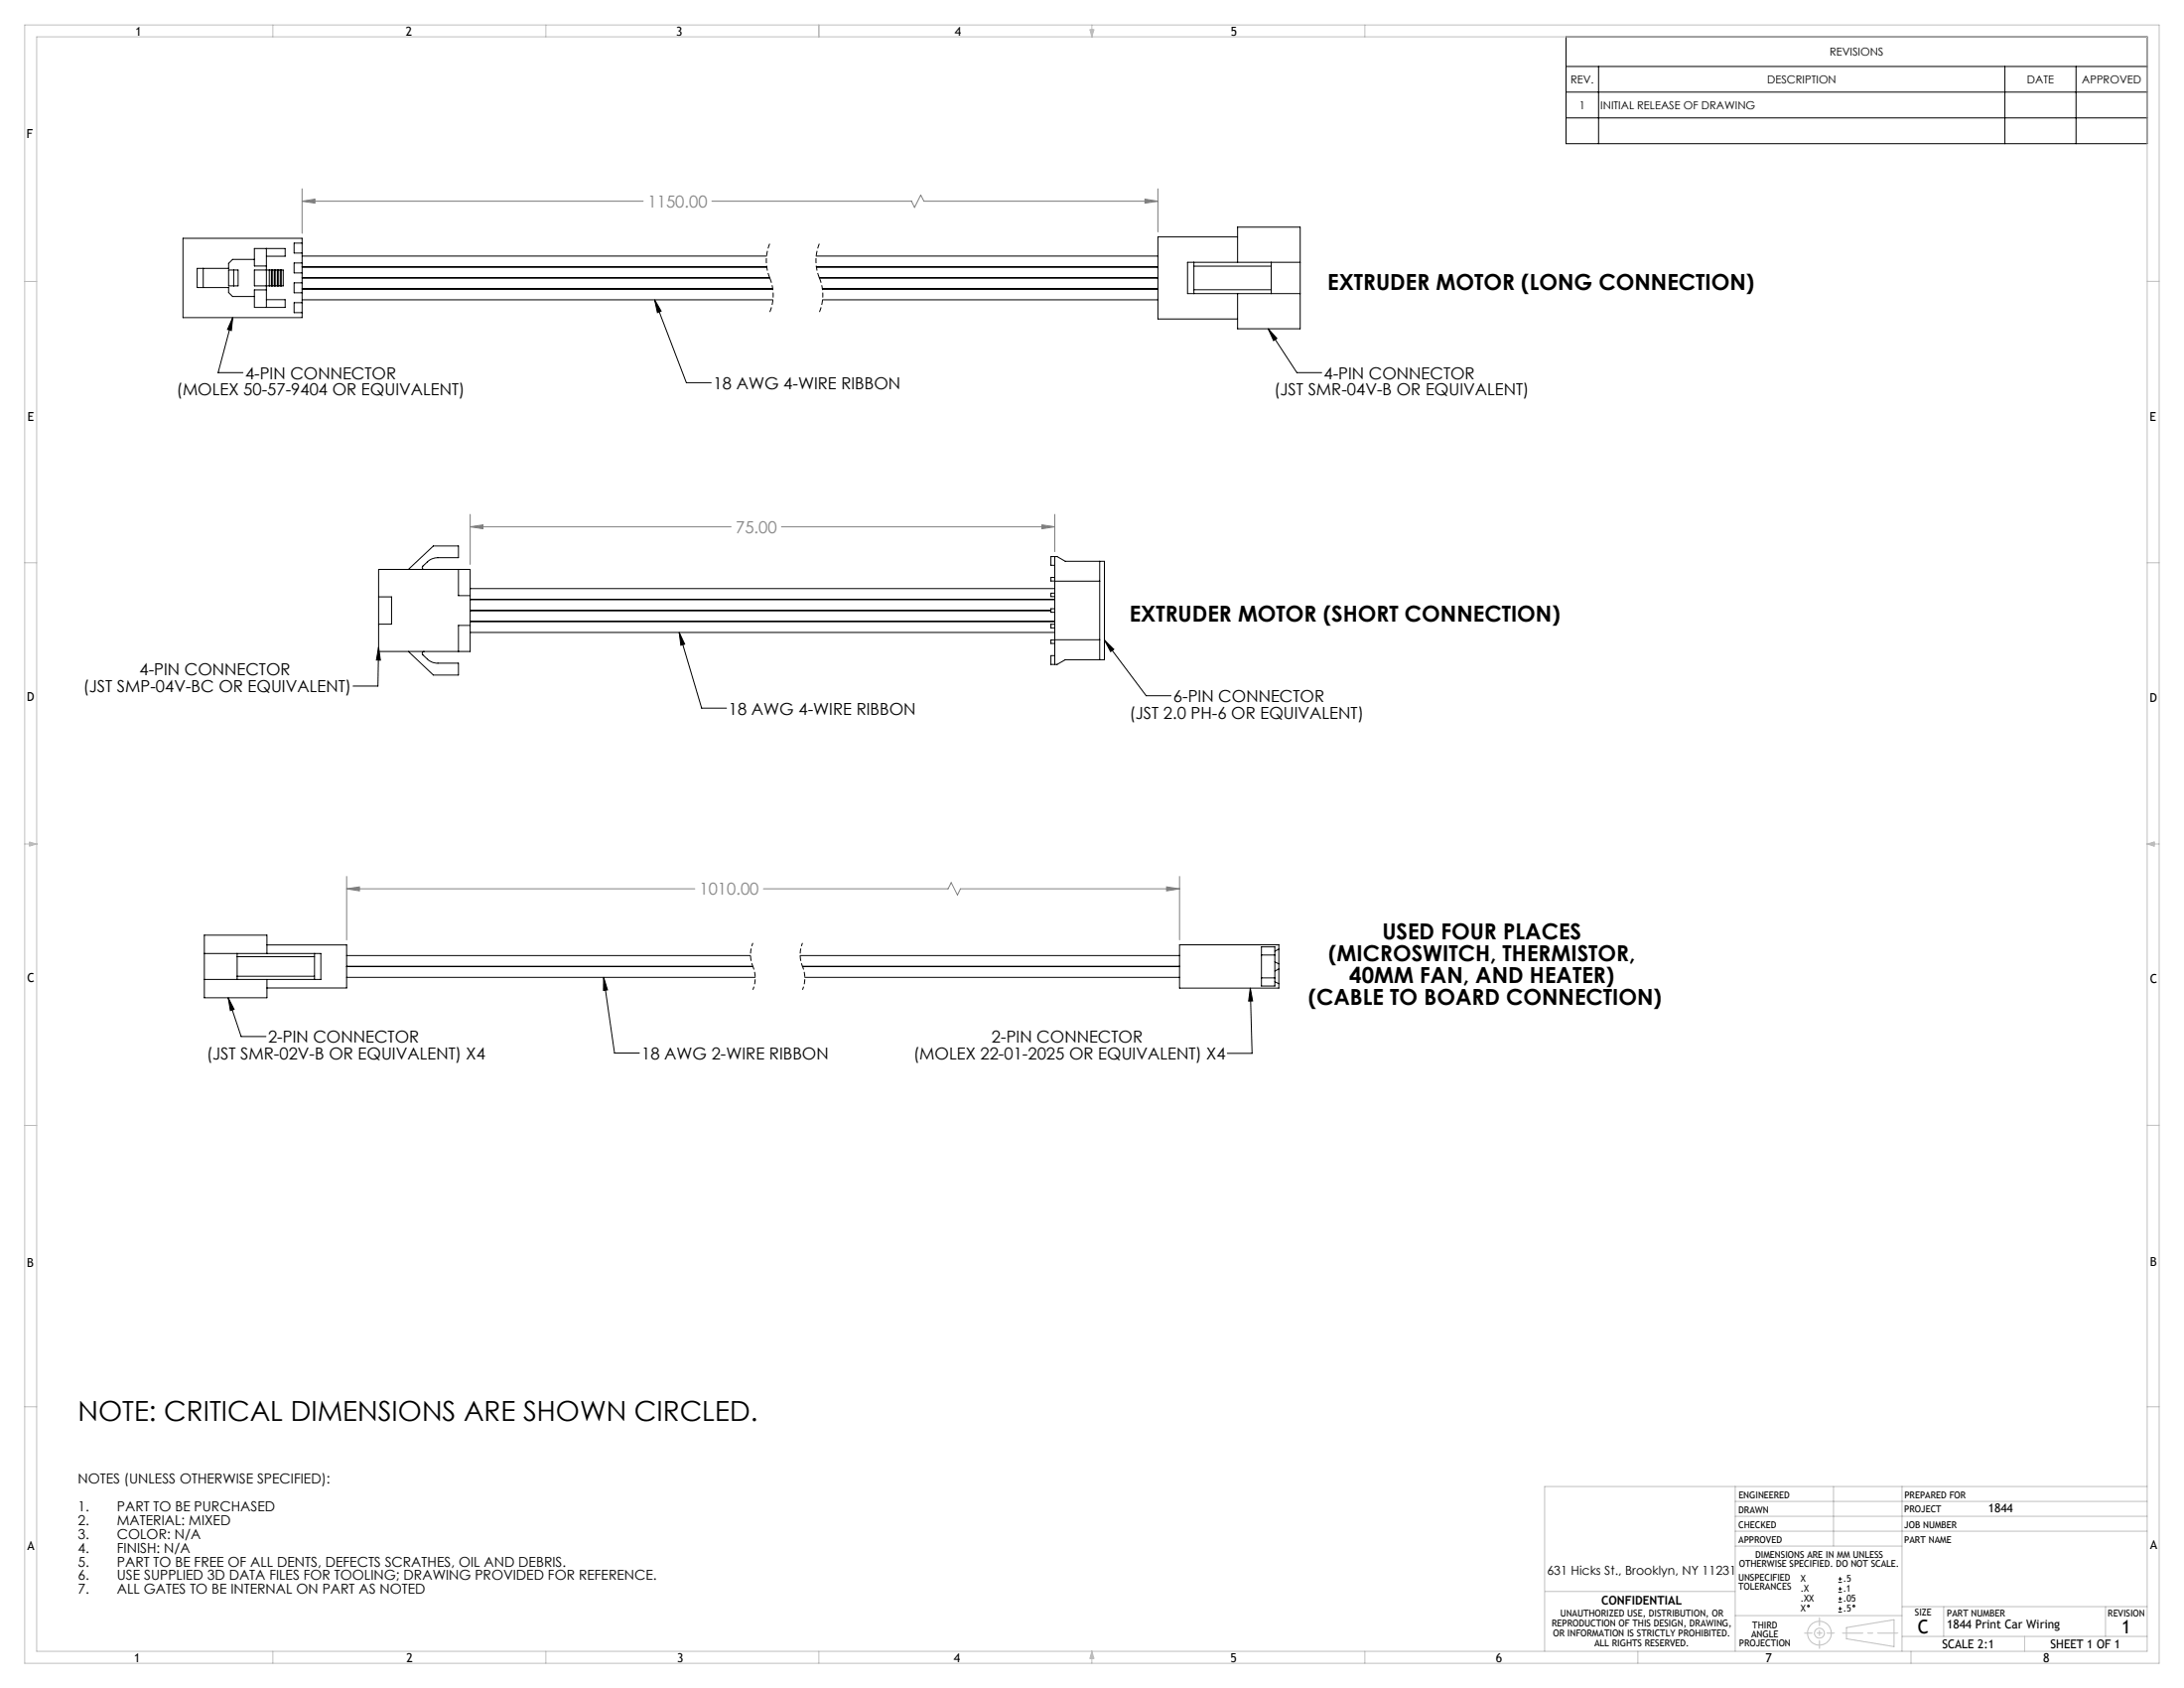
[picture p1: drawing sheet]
<svg xmlns="http://www.w3.org/2000/svg" width="559mm" height="432mm" viewBox="0 0 559 432" stroke-linecap="round" stroke-linejoin="round" font-family="sans-serif">
<g fill="none" stroke="#000" stroke-width=".25">
<path d="M400.7 9.4h148.7v27.4h-148.7zM400.7 17h148.7M409 17v19.8M513 17v19.8M531.2 17v19.8M400.7 30.2h148.7M400.7 23.6h148.7M167.5 76.7l1.7 2.9-1 .4zM167.5 76.7l8.1 21.2h6.4M59.5 81.2l-.3 3.4-1-.3zM59.5 81.2l-3.7 14.1h6.4M324.5 84.1l7.3 11.2h6.4"/>
<path d="M324.5 84.1l2.2 2.5-.8 .5zM96.9 165.6l.4 3.3-1-.1zM96.9 165.6l-.2 9.9h-6.4M173.8 161.8l1.4 3-1 .3zM173.8 161.8l5.7 19.4h6.4M282.6 163.7l10.7 14.3h6.3M282.6 163.7l2.4 2.4-.8 .6zM58.4 255.2l1.5 3-1 .3zM58.4 255.2l3.3 9.9h6.4M154.4 250l1 3.2-1 .2zM154.4 250l2.8 19.4h6.4M319.9 252.8l.5 16.7h-6.4"/>
<path d="M319.9 252.8l.6 3.2-1 .1zM470.4 404.8h.9M470.4 403.9h.9M470.4 407.3h.9M470.4 406.4h.9M470.4 409.9h.9M470.4 409h.9M470.4 412.4h.9M470.4 411.5h.9M470.8 403.4v1M470.8 406v.9M470.8 408.5v.9"/>
<path d="M470.8 411.1v.9"/>
<circle cx="462.7" cy="410.8" r=".22"/>
<circle cx="474.3" cy="410.8" r=".22"/>
</g>
<path d="M196.9 62.3a11.4 11.4 0 0 0 0 8.8M196.9 71.1a11.4 11.4 0 0 1 0 8.8M209.6 62.3a11.4 11.4 0 0 0 0 8.8M209.6 71.1a11.4 11.4 0 0 1 0 8.8" fill="none" stroke="#000" stroke-width=".25" stroke-dasharray="1.3 .6" stroke-dashoffset="-.1" stroke-linecap="butt"/>
<path d="M192.6 241.2l-.4 1.2-.2 1.6 .2 1.6 .4 1.6M192.6 247.2l.4 1.2 .2 1.6-.1 1.6-.5 1.6M205.3 241.2l-.4 1.2-.2 1.6 .2 1.6 .4 1.6M205.3 247.2l.4 1.2 .2 1.6-.1 1.6-.5 1.6" fill="none" stroke="#000" stroke-width=".25" stroke-dasharray="1.3 .6" stroke-dashoffset=".4" stroke-linecap="butt"/>
<g fill="none" stroke="#c0c0c0" stroke-width=".25">
<path d="M6.3 6.4h546.2v419.1h-546.2zM9.4 9.4h540v413h-540zM69.8 6.4v3M139.7 6.4v3M209.5 6.4v3M278.9 7.6h1l-.5 1.8zM279.1 7.6l.3 1.8M279.4 6.4v3M279.6 7.6l-.2 1.8M349.2 6.4v3M6.3 72h3.1M549.4 72h3.1"/>
<path d="M6.3 144h3.1M549.4 144h3.1M6.3 215.9h3.1M7.6 215.4l1.8 .5-1.8 .5zM7.6 215.7l1.8 .2M9.4 215.9l-1.8 .3M549.4 215.9h3.1M549.4 215.9l1.8 .3M549.4 215.9l1.8-.5v1.1zM551.2 215.7l-1.8 .2M6.3 287.9h3.1M549.4 287.9h3.1"/>
<path d="M6.3 359.9h3.1M549.4 359.9h3.1M444 384.1h105.4M444 387.9h105.4M444 380.3v42.1M444 395.5h42.7M444 391.7h105.4M469.1 380.3v15.2M486.7 380.3v42.1M549.4 380.3h-154.2v42.1M395.3 407.1h48.7M444 413.3h42.7"/>
<path d="M472.4 416.3l12.2-2v6.9l-12.2-2zM486.7 418.6h62.7M486.7 411h62.7M497.3 411v7.6M518 418.6v3.8M538.7 411v7.6M69.8 422.4v3.1M139.7 422.4v3.1M209.5 422.4v3.1M279.4 422.4v3.1M279.4 422.4l.5 1.8h-1zM279.4 422.4l.2 1.8"/>
<path d="M279.4 422.4l-.3 1.8M349.2 422.4v3.1M419.1 422.4v3.1M489 422.4v3.1"/>
<circle cx="465.5" cy="417.8" r="3"/>
<circle cx="465.5" cy="417.8" r="1.26"/>
</g>
<g fill="none" stroke="#808080" stroke-width=".25">
<path d="M77.3 51.5l3.3-.6v1.1zM77.3 48.3v11.4M77.3 51.5h87.3M182.1 51.5h51.1l.8 1.6 1.6-3.2 .8 1.6h59.9M292.9 50.9l3.4 .6-3.4 .5zM296.3 48.3v11M120.3 134.8l3.3-.5v1zM120.3 131.6v12.8M120.3 134.8h66.7M200 134.8h69.9M266.6 134.3l3.3 .5-3.3 .5zM269.9 131.6v9.5"/>
<path d="M88.7 227.4l3.3-.5v1zM88.7 224.2v16.3M88.7 227.4h89.1M195.3 227.4h47.3l.8-1.6 1.6 3.2 .7-1.6h56.1M298.5 226.9l3.3 .5-3.3 .5zM301.8 224.2v16.2"/>
</g>
<path d="M461.7 417.8h7.6" fill="none" stroke="#c0c0c0" stroke-width=".25" stroke-dasharray="15.2 1.3 1.3 1.3" stroke-dashoffset="13.3"/>
<path d="M465.5 413.8v7.9" fill="none" stroke="#c0c0c0" stroke-width=".25" stroke-dasharray="15.2 1.3 1.3 1.3" stroke-dashoffset="13.2"/>
<path d="M471.4 417.8h14.2" fill="none" stroke="#c0c0c0" stroke-width=".25" stroke-dasharray="15.2 1.3 1.3 1.3" stroke-dashoffset="10.1"/>
<path d="M324.5 84.1l2.2 2.5-.8 .5zM59.5 81.2l-.3 3.4-1-.3zM167.5 76.7l1.7 2.9-1 .4zM319.9 252.8l.6 3.2-1 .1zM58.4 255.2l1.5 3-1 .3zM154.4 250l1 3.2-1 .2zM96.9 165.6l.4 3.3-1-.1zM282.6 163.7l2.4 2.4-.8 .6zM173.8 161.8l1.4 3-1 .3z" fill="#000"/>
<path d="M77.3 51.5l3.3-.6v1.1zM292.9 50.9l3.4 .6-3.4 .5zM298.5 226.9l3.3 .5-3.3 .5zM88.7 227.4l3.3-.5v1zM266.6 134.3l3.3 .5-3.3 .5zM120.3 134.8l3.3-.5v1z" fill="#808080"/>
<g fill="none" stroke="#000" stroke-width=".25">
<path d="M52 68.7h-1.6v4.9h1.6M52 73.6h6.5v1.2l1 1h5.6M52 68.7v4.9M58.5 69.1h2.4v4h-2.4zM59.8 69.1v4M65.1 69.1h7.4v4h-7.4zM65.1 66.4h-5.6l-1 1v1.3h-6.5M68.2 65.5h4.8v-1.9h-7.9v4.5h3.1M68.2 74.2h-3.1v4.4h7.9v-1.9h-4.8M68.2 63.6v15M68.9 69.1v4M69.4 69.1v4"/>
<path d="M69.7 69.1v4M70.2 69.1v4M70.4 69.1v4M70.9 69.1v4M71.2 69.1v4M71.7 69.1v4M72 69.1v4M77.3 73.9v1M77.3 72.4v1.5M77.3 68.3v1.5M77.3 67.3v1M77.3 76.7h120.4"/>
<path d="M77.3 73.9h120.4M77.3 71.1h119.6M77.3 68.3h118.9M77.3 65.5h118.8M77.3 67.3v-6.3h-30.5v20.2h30.5v-6.3M77.3 69.8v2.6M77.3 62.2h-2.1v2.5h2.1M77.3 67.3h-2.1v2.5h2.1M77.3 72.4h-2.1v2.5h2.1M77.3 77.4h-2.1v2.6h2.1M208.8 65.5h87.5M208.9 68.3h87.4"/>
<path d="M209.6 71.1h86.7M210.4 73.9h85.9M210.4 76.7h85.9M305.5 67.1v8M305.5 74.1h19.8M305.5 68.1h19.8M316.7 67.1v-9h16v26h-16v-9M316.7 60.6h-20.4v21h20.4M325.3 67.1v8M332.7 67.1h-28.9v8h28.9M96.9 145.7h23.4v21h-23.4zM96.9 152.7h3.3v7h-3.3"/>
<path d="M104.5 145.7l6.4-6h6.4v3h-5.3a3.8 3.8 0 0 0-2.7 1.1l-1.1 1a.48 .48 0 0 0-.1 .6 .48 .48 0 0 0 .4 .3M117.3 145.7v6.7h3M120.3 153.4h149.6M120.3 156.2h148.6M120.3 150.6h149.6M120.3 159h149.6M120.3 160h-3v6.7M269.9 142.4v27.6M269.9 147.7h-1v.9l12.5 .1M269.9 144.6h-1v-2.2h1.6l2.1 1.2h10v25.2h-10l-2.1 1.2h-1.6v-2.3h1M269.9 151.7h-1v.9h1M269.9 155.7h-1v.9h1"/>
<path d="M269.9 159.7h-1v.9h1M281.4 143.6v25.2M104.5 166.7l6.4 6h6.4v-3h-5.3a3.6 3.6 0 0 1-2.7-1.1l-1.1-1.1a.5 .5 0 0 1-.1-.5 .5 .5 0 0 1 .4-.3M120.3 161.8h149.6M269.9 163.7h11.5M269.9 163.7h-1v.9h1M52.3 243.9h29.8v6.6h-29.8M60.7 243.9v6.6M60.7 249.7h19.8M60.7 244.7h19.8M68.3 243.9v-4.7h-16v16h16v-4.7M68.3 241.7h20.4v11h-20.4"/>
<path d="M80.5 243.9v6.6M88.7 250h104.5M88.7 247.2h103.9M88.7 244.4h103.3M204.7 244.4h97.1M205.3 247.2h96.5M205.9 250h95.9M301.8 241.7h25.4v11.1h-25.4zM322.8 242.2h3.4v10h-3.4zM322.8 250.2h3.4M322.8 244.3h3.4M326.2 251.1l1 .5"/>
<path d="M326.2 246.1l1 .5M327.2 242.8l-1 .5M327.2 247.9l-1 .5"/>
</g>
<text font-size="7.1" x="19.9" y="363.5">NOTE: CRITICAL DIMENSIONS ARE SHOWN CIRCLED.</text>
<g font-size="5.6">
<text x="339.7" y="74.3">EXTRUDER MOTOR (LONG CONNECTION)</text>
<text x="289" y="159.1">EXTRUDER MOTOR (SHORT CONNECTION)</text>
<text x="339.9" y="245.9">(MICROSWITCH, THERMISTOR,</text>
<text x="353.7" y="240.2">USED FOUR PLACES</text>
<text x="345.2" y="251.5">40MM FAN, AND HEATER)</text>
<text x="334.7" y="257.2">(CABLE TO BOARD CONNECTION)</text>
</g>
<g font-size="4.8">
<text x="490.7" y="417.9">C</text>
<text x="542.9" y="417.9">1</text>
</g>
<g font-size="4.2" fill="#808080">
<text x="165.7" y="53">1150.00</text>
<text x="188.2" y="136.3">75.00</text>
<text x="178.9" y="229">1010.00</text>
</g>
<g font-size="4.2">
<text x="45.2" y="101.2">(MOLEX 50-57-9404 OR EQUIVALENT)</text>
<text x="62.7" y="97">4-PIN CONNECTOR</text>
<text x="182.5" y="99.5">18 AWG 4-WIRE RIBBON</text>
<text x="326" y="101.2">(JST SMR-04V-B OR EQUIVALENT)</text>
<text x="338.7" y="97">4-PIN CONNECTOR</text>
<text x="35.7" y="172.8">4-PIN CONNECTOR</text>
<text x="21.3" y="177">(JST SMP-04V-BC OR EQUIVALENT)</text>
<text x="300.2" y="179.6">6-PIN CONNECTOR</text>
<text x="186.4" y="182.9">18 AWG 4-WIRE RIBBON</text>
<text x="289" y="183.8">(JST 2.0 PH-6 OR EQUIVALENT)</text>
<text x="68.6" y="266.8">2-PIN CONNECTOR</text>
<text x="253.7" y="266.8">2-PIN CONNECTOR</text>
<text x="52.8" y="271">(JST SMR-02V-B OR EQUIVALENT) X4</text>
<text x="164.1" y="271">18 AWG 2-WIRE RIBBON</text>
<text x="233.7" y="271">(MOLEX 22-01-2025 OR EQUIVALENT) X4</text>
</g>
<g font-size="3.5">
<text x="19.9" y="379.5">NOTES (UNLESS OTHERWISE SPECIFIED):</text>
<text x="19.9" y="386.6">1.</text>
<text x="29.9" y="386.6">PART TO BE PURCHASED</text>
<text x="19.9" y="390.1">2.</text>
<text x="19.9" y="393.6">3.</text>
<text x="29.9" y="390.1">MATERIAL: MIXED</text>
<text x="29.9" y="393.6">COLOR: N/A</text>
<text x="19.9" y="397.2">4.</text>
<text x="19.9" y="400.7">5.</text>
<text x="29.9" y="397.2">FINISH: N/A</text>
<text x="29.9" y="400.7">PART TO BE FREE OF ALL DENTS, DEFECTS SCRATHES, OIL AND DEBRIS.</text>
<text x="19.9" y="404.2">6.</text>
<text x="19.9" y="407.8">7.</text>
<text x="29.9" y="404.2">USE SUPPLIED 3D DATA FILES FOR TOOLING; DRAWING PROVIDED FOR REFERENCE.</text>
<text x="29.9" y="407.8">ALL GATES TO BE INTERNAL ON PART AS NOTED</text>
</g>
<g font-size="3.2">
<text x="34.6" y="9.1">1</text>
<text x="103.8" y="9.1">2</text>
<text x="173" y="9">3</text>
<text x="244.3" y="9.2">4</text>
<text x="314.9" y="9.1">5</text>
<text x="6.8" y="35.2">F</text>
<text x="7" y="107.6">E</text>
<text x="550" y="107.6">E</text>
<text x="6.9" y="179.3">D</text>
<text x="550" y="179.5">D</text>
<text x="7" y="251.3">C</text>
<text x="550.1" y="251.5">C</text>
<text x="550.1" y="324">B</text>
<text x="6.9" y="324">B</text>
<text x="7" y="396.4">A</text>
<text x="550.2" y="396.3">A</text>
<text x="395.8" y="402.8">631 Hicks St., Brooklyn, NY 11231</text>
<text x="34.4" y="425.2">1</text>
<text x="104" y="425.2">2</text>
<text x="173.3" y="425.2">3</text>
<text x="244" y="425.2">4</text>
<text x="314.9" y="425.2">5</text>
<text x="382.7" y="425.2">6</text>
<text x="451.8" y="425.2">7</text>
<text x="522.8" y="425.2">8</text>
</g>
<g font-size="3.1">
<text x="508.7" y="386.9">1844</text>
<text x="409.7" y="410.5">CONFIDENTIAL</text>
<text x="498.1" y="416.6">1844 Print Car Wiring</text>
<text x="496.9" y="421.7">SCALE 2:1</text>
<text x="524.6" y="421.7">SHEET 1 OF 1</text>
</g>
<g font-size="2.8">
<text x="468.1" y="14.2">REVISIONS</text>
<text x="401.9" y="21.3">REV.</text>
<text x="452.2" y="21.3">DESCRIPTION</text>
<text x="518.6" y="21.3">DATE</text>
<text x="532.7" y="21.3">APPROVED</text>
<text x="404.1" y="27.9">1</text>
<text x="409.5" y="27.9">INITIAL RELEASE OF DRAWING</text>
</g>
<g font-size="2.4">
<text x="444.8" y="383.2">ENGINEERED</text>
<text x="487.3" y="383.2">PREPARED FOR</text>
<text x="444.8" y="387">DRAWN</text>
<text x="487.3" y="386.9">PROJECT</text>
<text x="444.8" y="394.6">APPROVED</text>
<text x="444.8" y="390.8">CHECKED</text>
<text x="487.2" y="394.6">PART NAME</text>
<text x="487.2" y="390.8">JOB NUMBER</text>
<text x="444.9" y="400.9">OTHERWISE SPECIFIED. DO NOT SCALE.</text>
<text x="449.1" y="398.6">DIMENSIONS ARE IN MM UNLESS</text>
<text x="444.8" y="404.4">UNSPECIFIED</text>
<text x="444.8" y="406.7">TOLERANCES</text>
<text x="460.7" y="404.7">X</text>
<text x="460.7" y="407.3">.X</text>
<text x="471.6" y="404.7">.5</text>
<text x="471.6" y="407.3">.1</text>
<text x="399.2" y="413.6">UNAUTHORIZED USE, DISTRIBUTION, OR</text>
<text x="460.7" y="409.8">.XX</text>
<text x="460.7" y="412.4">X</text>
<text x="471.6" y="409.8">.05</text>
<text x="471.6" y="412.4">.5</text>
<text x="490" y="413.4">SIZE</text>
<text x="498.1" y="413.4">PART NUMBER</text>
<text x="539.3" y="413.4">REVISION</text>
<text x="397.1" y="416.1">REPRODUCTION OF THIS DESIGN, DRAWING,</text>
<text x="397.4" y="418.7">OR INFORMATION IS STRICTLY PROHIBITED.</text>
<text x="448.1" y="418.9">ANGLE</text>
<text x="448.4" y="416.6">THIRD</text>
<text x="408" y="421.2">ALL RIGHTS RESERVED.</text>
<text x="445" y="421.2">PROJECTION</text>
</g>
</svg>
